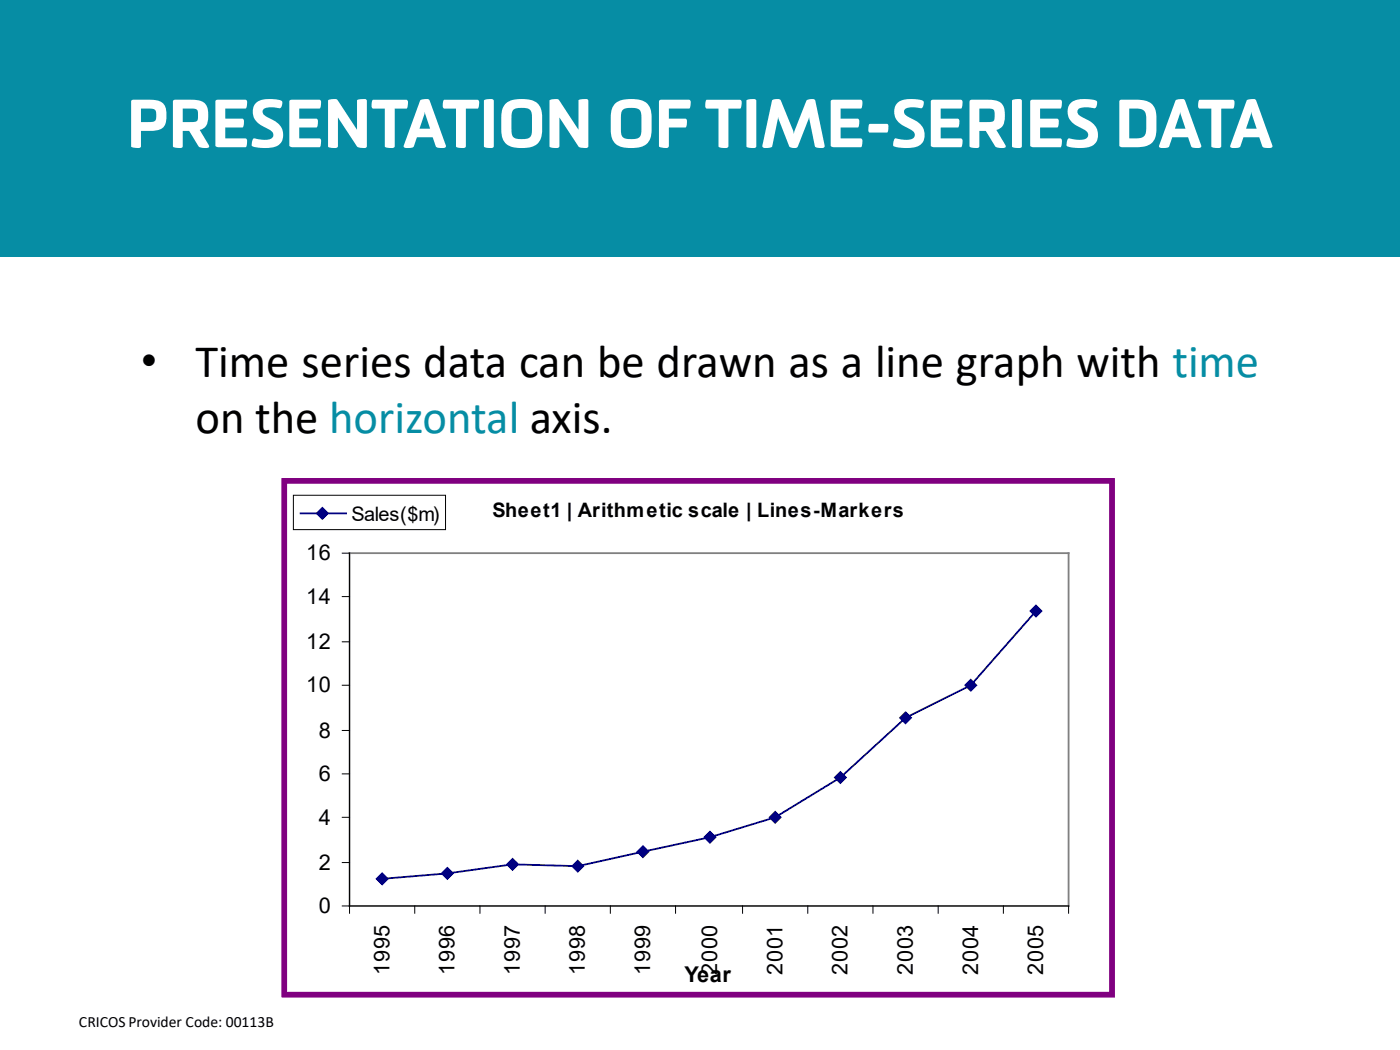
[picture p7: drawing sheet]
<svg xmlns="http://www.w3.org/2000/svg" width="254mm" height="190mm" viewBox="0 0 254 190" stroke-linecap="round" stroke-linejoin="round" font-family="sans-serif">
<!-- layer: Background -->
<path d="M0 0h254v46.5h-254z" fill="#068da4"/>
<path d="M51.6 87.2h150.2v93.3h-150.2z" fill="none" stroke="#800080" stroke-width=".99"/>
<path d="M63.4 100.4h130.5v64h-130.5z" fill="none" stroke="#808080" stroke-width=".33"/>
<g fill="none" stroke="#000" stroke-width=".18">
<path d="M62.1 116.4h1.3M62.1 108.2h1.3M62.1 100.4h1.3v65.3M62.1 132.5h1.3M62.1 124.3h1.3M62.1 156.5h1.3M62.1 148.3h1.3M62.1 140.4h1.3M62.1 164.4h131.8v1.3M75.2 164.4v1.3M87.1 164.4v1.3M98.9 164.4v1.3"/>
<path d="M110.7 164.4v1.3M122.6 164.4v1.3M134.7 164.4v1.3M146.6 164.4v1.3M158.4 164.4v1.3M170.2 164.4v1.3M182 164.4v1.3"/>
</g>
<path d="M188 110.9l-11.9 13.4-11.8 5.9-11.8 10.9-11.9 7.2-11.8 3.6-24 5.2-11.8-.3-11.8 1.7-11.9 .9" fill="none" stroke="#000080" stroke-width=".33"/>
<path d="M68.3 159.4l1-.9 1 .9-1 1z" fill="#000080"/>
<path d="M68.3 159.4l1-.9 1 .9-1 1z" fill="none" stroke="#000080" stroke-width=".33"/>
<path d="M80.2 158.5l1-1 .9 1-.9 .9z" fill="#000080"/>
<path d="M80.2 158.5l1-1 .9 1-.9 .9z" fill="none" stroke="#000080" stroke-width=".33"/>
<path d="M92 156.8l1-1 1 1-1 1z" fill="#000080"/>
<path d="M92 156.8l1-1 1 1-1 1z" fill="none" stroke="#000080" stroke-width=".33"/>
<path d="M103.8 157.1l1-.9 1 .9-1 1z" fill="#000080"/>
<path d="M103.8 157.1l1-.9 1 .9-1 1z" fill="none" stroke="#000080" stroke-width=".33"/>
<path d="M115.7 154.5l.9-1 1 1-1 1z" fill="#000080"/>
<path d="M115.7 154.5l.9-1 1 1-1 1z" fill="none" stroke="#000080" stroke-width=".33"/>
<path d="M127.8 151.9l1-1 1 1-1 1z" fill="#000080"/>
<path d="M127.8 151.9l1-1 1 1-1 1z" fill="none" stroke="#000080" stroke-width=".33"/>
<path d="M139.7 148.3l.9-1 1 1-1 1z" fill="#000080"/>
<path d="M139.7 148.3l.9-1 1 1-1 1z" fill="none" stroke="#000080" stroke-width=".33"/>
<path d="M151.5 141.1l1-1 1 1-1 .9z" fill="#000080"/>
<path d="M151.5 141.1l1-1 1 1-1 .9z" fill="none" stroke="#000080" stroke-width=".33"/>
<path d="M163.3 130.2l1-1 1 1-1 1z" fill="#000080"/>
<path d="M163.3 130.2l1-1 1 1-1 1z" fill="none" stroke="#000080" stroke-width=".33"/>
<path d="M175.1 124.3l1-1 1 1-1 1z" fill="#000080"/>
<path d="M175.1 124.3l1-1 1 1-1 1z" fill="none" stroke="#000080" stroke-width=".33"/>
<path d="M187 110.9l1-1 .9 1-.9 .9z" fill="#000080"/>
<path d="M187 110.9l1-1 .9 1-.9 .9z" fill="none" stroke="#000080" stroke-width=".33"/>
<path d="M53.2 89.9h27.6v6.2h-27.6z" fill="#fff"/>
<path d="M53.2 89.9h27.6v6.2h-27.6z" fill="none" stroke="#000" stroke-width=".18"/>
<path d="M54.5 93.1h8.3" fill="none" stroke="#000080" stroke-width=".33"/>
<path d="M57.5 93.1l1-.9 1 .9-1 1z" fill="#000080"/>
<path d="M57.5 93.1l1-.9 1 .9-1 1z" fill="none" stroke="#000080" stroke-width=".33"/>
<path d="M51.6 87.2h150.2v93.3h-150.2z" fill="none" stroke="#800080" stroke-width=".99"/>
<text font-size="12" fill="#fff" x="23" y="26.7">PRESENTATION OF TIME-SERIES DATA</text>
<g font-size="8.5">
<text x="25.5" y="68.4">•</text>
<text x="35.5" y="68.4">Time series data can be drawn as a line graph with time</text>
<text x="35.5" y="78.6">on the horizontal axis.</text>
</g>
<g font-size="3.9">
<text x="55.5" y="101.7">16</text>
<text x="55.5" y="109.6">14</text>
<text x="55.5" y="117.8">12</text>
<text x="55.5" y="125.6">10</text>
<text x="57.8" y="133.8">8</text>
<text x="57.8" y="141.7">6</text>
<text x="57.8" y="149.6">4</text>
<text x="57.8" y="157.8">2</text>
<text x="57.8" y="165.7">0</text>
<text x="70.6" y="176.8" transform="rotate(-90 70.6 176.8)">1995</text>
<text x="82.5" y="176.8" transform="rotate(-90 82.5 176.8)">1996</text>
<text x="94.3" y="176.8" transform="rotate(-90 94.3 176.8)">1997</text>
<text x="106.1" y="176.8" transform="rotate(-90 106.1 176.8)">1998</text>
<text x="118" y="176.8" transform="rotate(-90 118 176.8)">1999</text>
<text x="124.2" y="178.2">Year</text>
<text x="130.1" y="176.8" transform="rotate(-90 130.1 176.8)">2000</text>
<text x="142" y="176.8" transform="rotate(-90 142 176.8)">2001</text>
<text x="153.8" y="176.8" transform="rotate(-90 153.8 176.8)">2002</text>
<text x="165.6" y="176.8" transform="rotate(-90 165.6 176.8)">2003</text>
<text x="177.4" y="176.8" transform="rotate(-90 177.4 176.8)">2004</text>
<text x="189.3" y="176.8" transform="rotate(-90 189.3 176.8)">2005</text>
</g>
<g font-size="3.6">
<text x="63.7" y="94.5">Sales($m)</text>
<text x="89.4" y="93.8">Sheet1 | Arithmetic scale | Lines-Markers</text>
</g>
<text font-size="2.8" fill="#fff" x="7.5" y="188.4">CRICOS Provider Code: 00113B</text>
<text font-size="2.8" x="14.3" y="186.2">CRICOS Provider Code: 00113B</text>
</svg>
